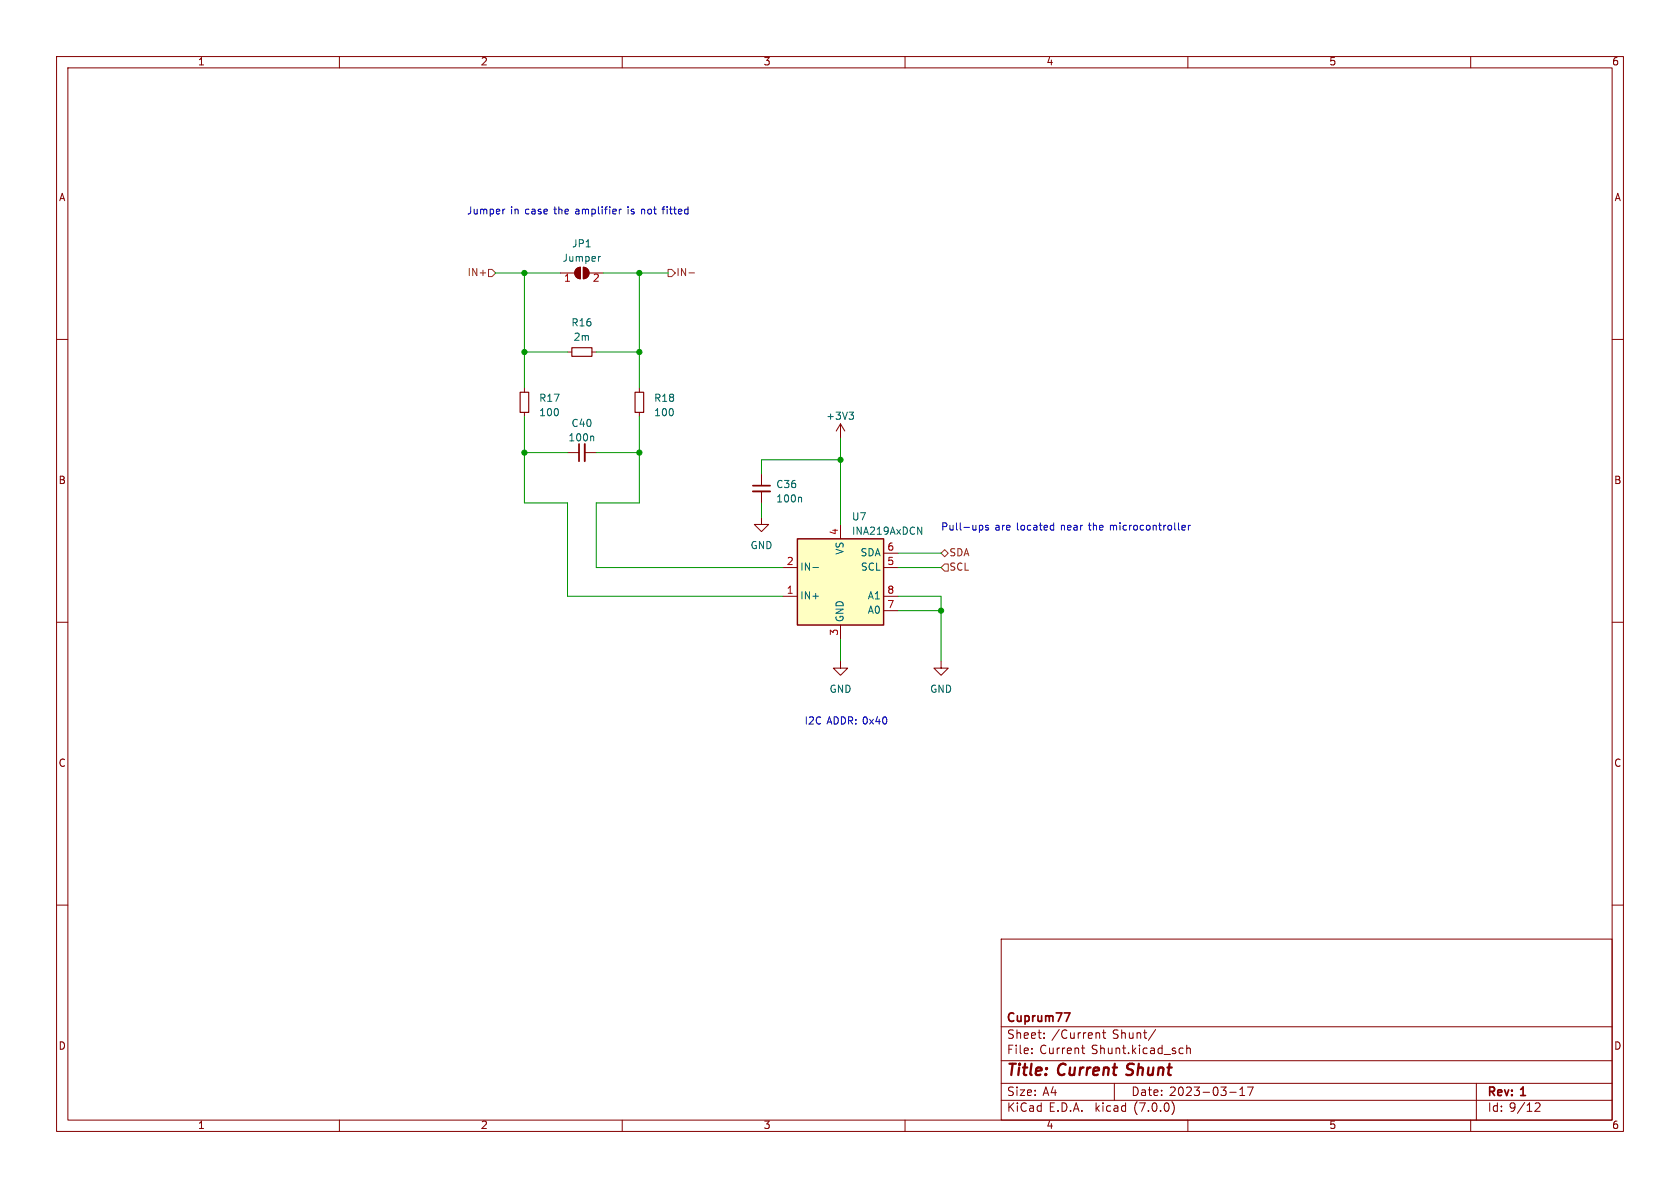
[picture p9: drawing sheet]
(kicad_sch (version 20230121) (generator eeschema)

 (paper "A4")

 (title_block
  (title "Current Shunt")
  (date "2023-03-17")
  (rev "1")
  (company "Cuprum77"))

 (lib_symbols
  (symbol "Device:C_Small" (pin_numbers hide) (pin_names (offset 0.254) hide) (in_bom yes) (on_board yes)
   (property "Reference" "C" (at 0.254 1.778 0) (effects (font (size 1.27 1.27)) (justify left)))
   (property "Value" "C_Small" (at 0.254 -2.032 0) (effects (font (size 1.27 1.27)) (justify left)))
   (property "Footprint" "" (at 0 0 0) (effects (font (size 1.27 1.27)) hide))
   (property "Datasheet" "~" (at 0 0 0) (effects (font (size 1.27 1.27)) hide))
   (symbol "C_Small_0_1"
    (polyline (pts (xy -1.524 -0.508) (xy 1.524 -0.508)) (stroke (width 0.3302) (type default)) (fill (type none)))
    (polyline (pts (xy -1.524 0.508) (xy 1.524 0.508)) (stroke (width 0.3048) (type default)) (fill (type none))))
   (symbol "C_Small_1_1"
    (pin passive line (at 0 2.54 270) (length 2.032) (name "~" (effects (font (size 1.27 1.27)))) (number "1" (effects (font (size 1.27 1.27)))))
    (pin passive line (at 0 -2.54 90) (length 2.032) (name "~" (effects (font (size 1.27 1.27)))) (number "2" (effects (font (size 1.27 1.27)))))))
  (symbol "Device:R_Small" (pin_numbers hide) (pin_names (offset 0.254) hide) (in_bom yes) (on_board yes)
   (property "Reference" "R" (at 0.762 0.508 0) (effects (font (size 1.27 1.27)) (justify left)))
   (property "Value" "R_Small" (at 0.762 -1.016 0) (effects (font (size 1.27 1.27)) (justify left)))
   (property "Footprint" "" (at 0 0 0) (effects (font (size 1.27 1.27)) hide))
   (property "Datasheet" "~" (at 0 0 0) (effects (font (size 1.27 1.27)) hide))
   (symbol "R_Small_0_1"
    (rectangle (start -0.762 1.778) (end 0.762 -1.778) (stroke (width 0.2032) (type default)) (fill (type none))))
   (symbol "R_Small_1_1"
    (pin passive line (at 0 2.54 270) (length 0.762) (name "~" (effects (font (size 1.27 1.27)))) (number "1" (effects (font (size 1.27 1.27)))))
    (pin passive line (at 0 -2.54 90) (length 0.762) (name "~" (effects (font (size 1.27 1.27)))) (number "2" (effects (font (size 1.27 1.27)))))))
  (symbol "Jumper:SolderJumper_2_Open" (pin_names (offset 0) hide) (in_bom yes) (on_board yes)
   (property "Reference" "JP" (at 0 2.032 0) (effects (font (size 1.27 1.27))))
   (property "Value" "SolderJumper_2_Open" (at 0 -2.54 0) (effects (font (size 1.27 1.27))))
   (property "Footprint" "" (at 0 0 0) (effects (font (size 1.27 1.27)) hide))
   (property "Datasheet" "~" (at 0 0 0) (effects (font (size 1.27 1.27)) hide))
   (symbol "SolderJumper_2_Open_0_1"
    (arc (start -0.254 1.016) (mid -1.2656 0) (end -0.254 -1.016) (stroke (width 0) (type default)) (fill (type none)))
    (arc (start -0.254 1.016) (mid -1.2656 0) (end -0.254 -1.016) (stroke (width 0) (type default)) (fill (type outline)))
    (polyline (pts (xy -0.254 1.016) (xy -0.254 -1.016)) (stroke (width 0) (type default)) (fill (type none)))
    (polyline (pts (xy 0.254 1.016) (xy 0.254 -1.016)) (stroke (width 0) (type default)) (fill (type none)))
    (arc (start 0.254 -1.016) (mid 1.2656 0) (end 0.254 1.016) (stroke (width 0) (type default)) (fill (type none)))
    (arc (start 0.254 -1.016) (mid 1.2656 0) (end 0.254 1.016) (stroke (width 0) (type default)) (fill (type outline))))
   (symbol "SolderJumper_2_Open_1_1"
    (pin passive line (at -3.81 0 0) (length 2.54) (name "A" (effects (font (size 1.27 1.27)))) (number "1" (effects (font (size 1.27 1.27)))))
    (pin passive line (at 3.81 0 180) (length 2.54) (name "B" (effects (font (size 1.27 1.27)))) (number "2" (effects (font (size 1.27 1.27)))))))
  (symbol "PCM_4ms_Power-symbol:GND" (power) (pin_names (offset 0)) (in_bom yes) (on_board yes)
   (property "Reference" "#PWR" (at 0 -6.35 0) (effects (font (size 1.27 1.27)) hide))
   (property "Value" "GND" (at 0 -3.81 0) (effects (font (size 1.27 1.27))))
   (property "Footprint" "" (at 0 0 0) (effects (font (size 1.27 1.27)) hide))
   (property "Datasheet" "" (at 0 0 0) (effects (font (size 1.27 1.27)) hide))
   (symbol "GND_0_1"
    (polyline (pts (xy 0 0) (xy 0 -1.27) (xy 1.27 -1.27) (xy 0 -2.54) (xy -1.27 -1.27) (xy 0 -1.27)) (stroke (width 0) (type default)) (fill (type none))))
   (symbol "GND_1_1"
    (pin power_in line (at 0 0 270) (length 0) hide (name "GND" (effects (font (size 1.27 1.27)))) (number "1" (effects (font (size 1.27 1.27)))))))
  (symbol "Sensor_Energy:INA219AxDCN" (in_bom yes) (on_board yes)
   (property "Reference" "U7" (at 1.9559 11.43 0) (effects (font (size 1.27 1.27)) (justify left)))
   (property "Value" "INA219AxDCN" (at 1.9559 8.89 0) (effects (font (size 1.27 1.27)) (justify left)))
   (property "Footprint" "Package_TO_SOT_SMD:SOT-23-8" (at 16.51 -8.89 0) (effects (font (size 1.27 1.27)) hide))
   (property "Datasheet" "http://www.ti.com/lit/ds/symlink/ina219.pdf" (at 8.89 -2.54 0) (effects (font (size 1.27 1.27)) hide))
   (symbol "INA219AxDCN_0_1"
    (rectangle (start -7.62 7.62) (end 7.62 -7.62) (stroke (width 0.254) (type default)) (fill (type background))))
   (symbol "INA219AxDCN_1_1"
    (pin input line (at -10.16 -2.54 0) (length 2.54) (name "IN+" (effects (font (size 1.27 1.27)))) (number "1" (effects (font (size 1.27 1.27)))))
    (pin input line (at -10.16 2.54 0) (length 2.54) (name "IN-" (effects (font (size 1.27 1.27)))) (number "2" (effects (font (size 1.27 1.27)))))
    (pin power_in line (at 0 -10.16 90) (length 2.54) (name "GND" (effects (font (size 1.27 1.27)))) (number "3" (effects (font (size 1.27 1.27)))))
    (pin power_in line (at 0 10.16 270) (length 2.54) (name "VS" (effects (font (size 1.27 1.27)))) (number "4" (effects (font (size 1.27 1.27)))))
    (pin input line (at 10.16 2.54 180) (length 2.54) (name "SCL" (effects (font (size 1.27 1.27)))) (number "5" (effects (font (size 1.27 1.27)))))
    (pin bidirectional line (at 10.16 5.08 180) (length 2.54) (name "SDA" (effects (font (size 1.27 1.27)))) (number "6" (effects (font (size 1.27 1.27)))))
    (pin input line (at 10.16 -5.08 180) (length 2.54) (name "A0" (effects (font (size 1.27 1.27)))) (number "7" (effects (font (size 1.27 1.27)))))
    (pin input line (at 10.16 -2.54 180) (length 2.54) (name "A1" (effects (font (size 1.27 1.27)))) (number "8" (effects (font (size 1.27 1.27)))))))
  (symbol "power:+3V3" (power) (pin_names (offset 0)) (in_bom yes) (on_board yes)
   (property "Reference" "#PWR" (at 0 -3.81 0) (effects (font (size 1.27 1.27)) hide))
   (property "Value" "+3V3" (at 0 3.556 0) (effects (font (size 1.27 1.27))))
   (property "Footprint" "" (at 0 0 0) (effects (font (size 1.27 1.27)) hide))
   (property "Datasheet" "" (at 0 0 0) (effects (font (size 1.27 1.27)) hide))
   (symbol "+3V3_0_1"
    (polyline (pts (xy -0.762 1.27) (xy 0 2.54)) (stroke (width 0) (type default)) (fill (type none)))
    (polyline (pts (xy 0 0) (xy 0 2.54)) (stroke (width 0) (type default)) (fill (type none)))
    (polyline (pts (xy 0 2.54) (xy 0.762 1.27)) (stroke (width 0) (type default)) (fill (type none))))
   (symbol "+3V3_1_1"
    (pin power_in line (at 0 0 90) (length 0) hide (name "+3V3" (effects (font (size 1.27 1.27)))) (number "1" (effects (font (size 1.27 1.27))))))))

 (junction (at 92.71 62.23) (diameter 0) (color 0 0 0 0))
 (junction (at 113.03 48.26) (diameter 0) (color 0 0 0 0))
 (junction (at 166.37 107.95) (diameter 0) (color 0 0 0 0))
 (junction (at 113.03 62.23) (diameter 0) (color 0 0 0 0))
 (junction (at 113.03 80.01) (diameter 0) (color 0 0 0 0))
 (junction (at 148.59 81.28) (diameter 0) (color 0 0 0 0))
 (junction (at 92.71 48.26) (diameter 0) (color 0 0 0 0))
 (junction (at 92.71 80.01) (diameter 0) (color 0 0 0 0))

 (wire (pts (xy 118.11 48.26) (xy 113.03 48.26)) (stroke (width 0) (type default)))
 (wire (pts (xy 158.75 105.41) (xy 166.37 105.41)) (stroke (width 0) (type default)))
 (wire (pts (xy 100.33 88.9) (xy 92.71 88.9)) (stroke (width 0) (type default)))
 (wire (pts (xy 158.75 97.79) (xy 166.37 97.79)) (stroke (width 0) (type default)))
 (wire (pts (xy 92.71 62.23) (xy 100.33 62.23)) (stroke (width 0) (type default)))
 (wire (pts (xy 113.03 62.23) (xy 113.03 68.58)) (stroke (width 0) (type default)))
 (wire (pts (xy 92.71 88.9) (xy 92.71 80.01)) (stroke (width 0) (type default)))
 (wire (pts (xy 92.71 80.01) (xy 92.71 73.66)) (stroke (width 0) (type default)))
 (wire (pts (xy 148.59 81.28) (xy 148.59 92.71)) (stroke (width 0) (type default)))
 (wire (pts (xy 113.03 73.66) (xy 113.03 80.01)) (stroke (width 0) (type default)))
 (wire (pts (xy 113.03 80.01) (xy 113.03 88.9)) (stroke (width 0) (type default)))
 (wire (pts (xy 100.33 80.01) (xy 92.71 80.01)) (stroke (width 0) (type default)))
 (wire (pts (xy 105.41 100.33) (xy 138.43 100.33)) (stroke (width 0) (type default)))
 (wire (pts (xy 105.41 88.9) (xy 113.03 88.9)) (stroke (width 0) (type default)))
 (wire (pts (xy 113.03 48.26) (xy 113.03 62.23)) (stroke (width 0) (type default)))
 (wire (pts (xy 105.41 62.23) (xy 113.03 62.23)) (stroke (width 0) (type default)))
 (wire (pts (xy 158.75 100.33) (xy 166.37 100.33)) (stroke (width 0) (type default)))
 (wire (pts (xy 148.59 77.47) (xy 148.59 81.28)) (stroke (width 0) (type default)))
 (wire (pts (xy 134.62 83.82) (xy 134.62 81.28)) (stroke (width 0) (type default)))
 (wire (pts (xy 92.71 48.26) (xy 92.71 62.23)) (stroke (width 0) (type default)))
 (wire (pts (xy 100.33 88.9) (xy 100.33 105.41)) (stroke (width 0) (type default)))
 (wire (pts (xy 106.68 48.26) (xy 113.03 48.26)) (stroke (width 0) (type default)))
 (wire (pts (xy 134.62 81.28) (xy 148.59 81.28)) (stroke (width 0) (type default)))
 (wire (pts (xy 92.71 48.26) (xy 99.06 48.26)) (stroke (width 0) (type default)))
 (wire (pts (xy 113.03 80.01) (xy 105.41 80.01)) (stroke (width 0) (type default)))
 (wire (pts (xy 105.41 88.9) (xy 105.41 100.33)) (stroke (width 0) (type default)))
 (wire (pts (xy 166.37 105.41) (xy 166.37 107.95)) (stroke (width 0) (type default)))
 (wire (pts (xy 166.37 107.95) (xy 166.37 116.84)) (stroke (width 0) (type default)))
 (wire (pts (xy 148.59 113.03) (xy 148.59 116.84)) (stroke (width 0) (type default)))
 (wire (pts (xy 134.62 88.9) (xy 134.62 91.44)) (stroke (width 0) (type default)))
 (wire (pts (xy 92.71 62.23) (xy 92.71 68.58)) (stroke (width 0) (type default)))
 (wire (pts (xy 100.33 105.41) (xy 138.43 105.41)) (stroke (width 0) (type default)))
 (wire (pts (xy 92.71 48.26) (xy 87.63 48.26)) (stroke (width 0) (type default)))
 (wire (pts (xy 158.75 107.95) (xy 166.37 107.95)) (stroke (width 0) (type default)))

 (text "Jumper in case the amplifier is not fitted" (at 82.55 38.1 0) (effects (font (size 1.27 1.27)) (justify left bottom)))
 (text "I2C ADDR: 0x40" (at 142.24 128.27 0) (effects (font (size 1.27 1.27)) (justify left bottom)))
 (text "Pull-ups are located near the microcontroller" (at 166.37 93.98 0) (effects (font (size 1.27 1.27)) (justify left bottom)))

 (hierarchical_label "IN-" (shape output) (at 118.11 48.26 0) (fields_autoplaced) (effects (font (size 1.27 1.27)) (justify left)))
 (hierarchical_label "SCL" (shape input) (at 166.37 100.33 0) (fields_autoplaced) (effects (font (size 1.27 1.27)) (justify left)))
 (hierarchical_label "SDA" (shape bidirectional) (at 166.37 97.79 0) (fields_autoplaced) (effects (font (size 1.27 1.27)) (justify left)))
 (hierarchical_label "IN+" (shape input) (at 87.63 48.26 180) (fields_autoplaced) (effects (font (size 1.27 1.27)) (justify right)))

 (symbol (lib_id "Device:R_Small") (at 92.71 71.12 180) (unit 1) (in_bom yes) (on_board yes) (dnp no) (fields_autoplaced)
  (property "Reference" "R?" (at 95.25 70.485 0) (effects (font (size 1.27 1.27)) (justify right)))
  (property "Value" "100" (at 95.25 73.025 0) (effects (font (size 1.27 1.27)) (justify right)))
  (property "Footprint" "Cuprum:R_0603_1608Metric" (at 92.71 71.12 0) (effects (font (size 1.27 1.27)) hide))
  (property "Datasheet" "~" (at 92.71 71.12 0) (effects (font (size 1.27 1.27)) hide)) (pin "1") (pin "2")
  (instances (project "USB-PD" (path "" (reference "R?") (unit 1)) (path "" (reference "R9") (unit 1)) (path "" (reference "R9") (unit 1)) (path "" (reference "R17") (unit 1)))))

 (symbol (lib_id "Device:C_Small") (at 134.62 86.36 0) (unit 1) (in_bom yes) (on_board yes) (dnp no) (fields_autoplaced)
  (property "Reference" "C?" (at 137.16 85.7313 0) (effects (font (size 1.27 1.27)) (justify left)))
  (property "Value" "100n" (at 137.16 88.2713 0) (effects (font (size 1.27 1.27)) (justify left)))
  (property "Footprint" "KiCAD Library:C_0603_1608Metric" (at 134.62 86.36 0) (effects (font (size 1.27 1.27)) hide))
  (property "Datasheet" "~" (at 134.62 86.36 0) (effects (font (size 1.27 1.27)) hide)) (pin "1") (pin "2")
  (instances (project "USB-PD" (path "" (reference "C?") (unit 1)) (path "" (reference "C34") (unit 1)) (path "" (reference "C36") (unit 1)))))

 (symbol (lib_id "Device:R_Small") (at 102.87 62.23 90) (unit 1) (in_bom yes) (on_board yes) (dnp no) (fields_autoplaced)
  (property "Reference" "R?" (at 102.87 57.15 90) (effects (font (size 1.27 1.27))))
  (property "Value" "2m" (at 102.87 59.69 90) (effects (font (size 1.27 1.27))))
  (property "Footprint" "Resistor_SMD:R_1206_3216Metric" (at 102.87 62.23 0) (effects (font (size 1.27 1.27)) hide))
  (property "Datasheet" "~" (at 102.87 62.23 0) (effects (font (size 1.27 1.27)) hide)) (pin "1") (pin "2")
  (instances (project "USB-PD" (path "" (reference "R?") (unit 1)) (path "" (reference "R9") (unit 1)) (path "" (reference "R9") (unit 1)) (path "" (reference "R16") (unit 1)))))

 (symbol (lib_id "PCM_4ms_Power-symbol:GND") (at 166.37 116.84 0) (unit 1) (in_bom yes) (on_board yes) (dnp no) (fields_autoplaced)
  (property "Reference" "#PWR036" (at 166.37 123.19 0) (effects (font (size 1.27 1.27)) hide))
  (property "Value" "GND" (at 166.37 121.92 0) (effects (font (size 1.27 1.27))))
  (property "Footprint" "" (at 166.37 116.84 0) (effects (font (size 1.27 1.27)) hide))
  (property "Datasheet" "" (at 166.37 116.84 0) (effects (font (size 1.27 1.27)) hide)) (pin "1")
  (instances (project "USB-PD" (path "" (reference "#PWR036") (unit 1)))))

 (symbol (lib_id "power:+3V3") (at 148.59 77.47 0) (unit 1) (in_bom yes) (on_board yes) (dnp no)
  (property "Reference" "#PWR?" (at 148.59 81.28 0) (effects (font (size 1.27 1.27)) hide))
  (property "Value" "+3V3" (at 148.59 73.66 0) (effects (font (size 1.27 1.27))))
  (property "Footprint" "" (at 148.59 77.47 0) (effects (font (size 1.27 1.27)) hide))
  (property "Datasheet" "" (at 148.59 77.47 0) (effects (font (size 1.27 1.27)) hide)) (pin "1")
  (instances (project "USB-PD" (path "" (reference "#PWR?") (unit 1)) (path "" (reference "#PWR010") (unit 1)) (path "" (reference "#PWR035") (unit 1)))))

 (symbol (lib_id "Device:C_Small") (at 102.87 80.01 90) (unit 1) (in_bom yes) (on_board yes) (dnp no) (fields_autoplaced)
  (property "Reference" "C40" (at 102.8763 74.93 90) (effects (font (size 1.27 1.27))))
  (property "Value" "100n" (at 102.8763 77.47 90) (effects (font (size 1.27 1.27))))
  (property "Footprint" "KiCAD Library:C_0603_1608Metric" (at 102.87 80.01 0) (effects (font (size 1.27 1.27)) hide))
  (property "Datasheet" "~" (at 102.87 80.01 0) (effects (font (size 1.27 1.27)) hide)) (pin "1") (pin "2")
  (instances (project "USB-PD" (path "" (reference "C40") (unit 1)))))

 (symbol (lib_id "Device:R_Small") (at 113.03 71.12 180) (unit 1) (in_bom yes) (on_board yes) (dnp no) (fields_autoplaced)
  (property "Reference" "R?" (at 115.57 70.485 0) (effects (font (size 1.27 1.27)) (justify right)))
  (property "Value" "100" (at 115.57 73.025 0) (effects (font (size 1.27 1.27)) (justify right)))
  (property "Footprint" "Cuprum:R_0603_1608Metric" (at 113.03 71.12 0) (effects (font (size 1.27 1.27)) hide))
  (property "Datasheet" "~" (at 113.03 71.12 0) (effects (font (size 1.27 1.27)) hide)) (pin "1") (pin "2")
  (instances (project "USB-PD" (path "" (reference "R?") (unit 1)) (path "" (reference "R9") (unit 1)) (path "" (reference "R9") (unit 1)) (path "" (reference "R18") (unit 1)))))

 (symbol (lib_id "PCM_4ms_Power-symbol:GND") (at 134.62 91.44 0) (unit 1) (in_bom yes) (on_board yes) (dnp no) (fields_autoplaced)
  (property "Reference" "#PWR034" (at 134.62 97.79 0) (effects (font (size 1.27 1.27)) hide))
  (property "Value" "GND" (at 134.62 96.52 0) (effects (font (size 1.27 1.27))))
  (property "Footprint" "" (at 134.62 91.44 0) (effects (font (size 1.27 1.27)) hide))
  (property "Datasheet" "" (at 134.62 91.44 0) (effects (font (size 1.27 1.27)) hide)) (pin "1")
  (instances (project "USB-PD" (path "" (reference "#PWR034") (unit 1)))))

 (symbol (lib_id "Sensor_Energy:INA219AxDCN") (at 148.59 102.87 0) (unit 1) (in_bom yes) (on_board yes) (dnp no) (fields_autoplaced)
  (property "Reference" "U7" (at 150.5459 91.44 0) (effects (font (size 1.27 1.27)) (justify left)))
  (property "Value" "INA219AxDCN" (at 150.5459 93.98 0) (effects (font (size 1.27 1.27)) (justify left)))
  (property "Footprint" "Package_TO_SOT_SMD:SOT-23-8" (at 165.1 111.76 0) (effects (font (size 1.27 1.27)) hide))
  (property "Datasheet" "http://www.ti.com/lit/ds/symlink/ina219.pdf" (at 157.48 105.41 0) (effects (font (size 1.27 1.27)) hide)) (pin "1") (pin "2") (pin "3") (pin "4") (pin "5") (pin "6") (pin "7") (pin "8")
  (instances (project "USB-PD" (path "" (reference "U7") (unit 1)))))

 (symbol (lib_id "PCM_4ms_Power-symbol:GND") (at 148.59 116.84 0) (unit 1) (in_bom yes) (on_board yes) (dnp no) (fields_autoplaced)
  (property "Reference" "#PWR033" (at 148.59 123.19 0) (effects (font (size 1.27 1.27)) hide))
  (property "Value" "GND" (at 148.59 121.92 0) (effects (font (size 1.27 1.27))))
  (property "Footprint" "" (at 148.59 116.84 0) (effects (font (size 1.27 1.27)) hide))
  (property "Datasheet" "" (at 148.59 116.84 0) (effects (font (size 1.27 1.27)) hide)) (pin "1")
  (instances (project "USB-PD" (path "" (reference "#PWR033") (unit 1)))))

 (symbol (lib_id "Jumper:SolderJumper_2_Open") (at 102.87 48.26 0) (unit 1) (in_bom yes) (on_board yes) (dnp no) (fields_autoplaced)
  (property "Reference" "JP1" (at 102.87 43.18 0) (effects (font (size 1.27 1.27))))
  (property "Value" "Jumper" (at 102.87 45.72 0) (effects (font (size 1.27 1.27))))
  (property "Footprint" "Jumper:SolderJumper-2_P1.3mm_Open_RoundedPad1.0x1.5mm" (at 102.87 48.26 0) (effects (font (size 1.27 1.27)) hide))
  (property "Datasheet" "~" (at 102.87 48.26 0) (effects (font (size 1.27 1.27)) hide)) (pin "1") (pin "2")
  (instances (project "USB-PD" (path "" (reference "JP1") (unit 1))))))
